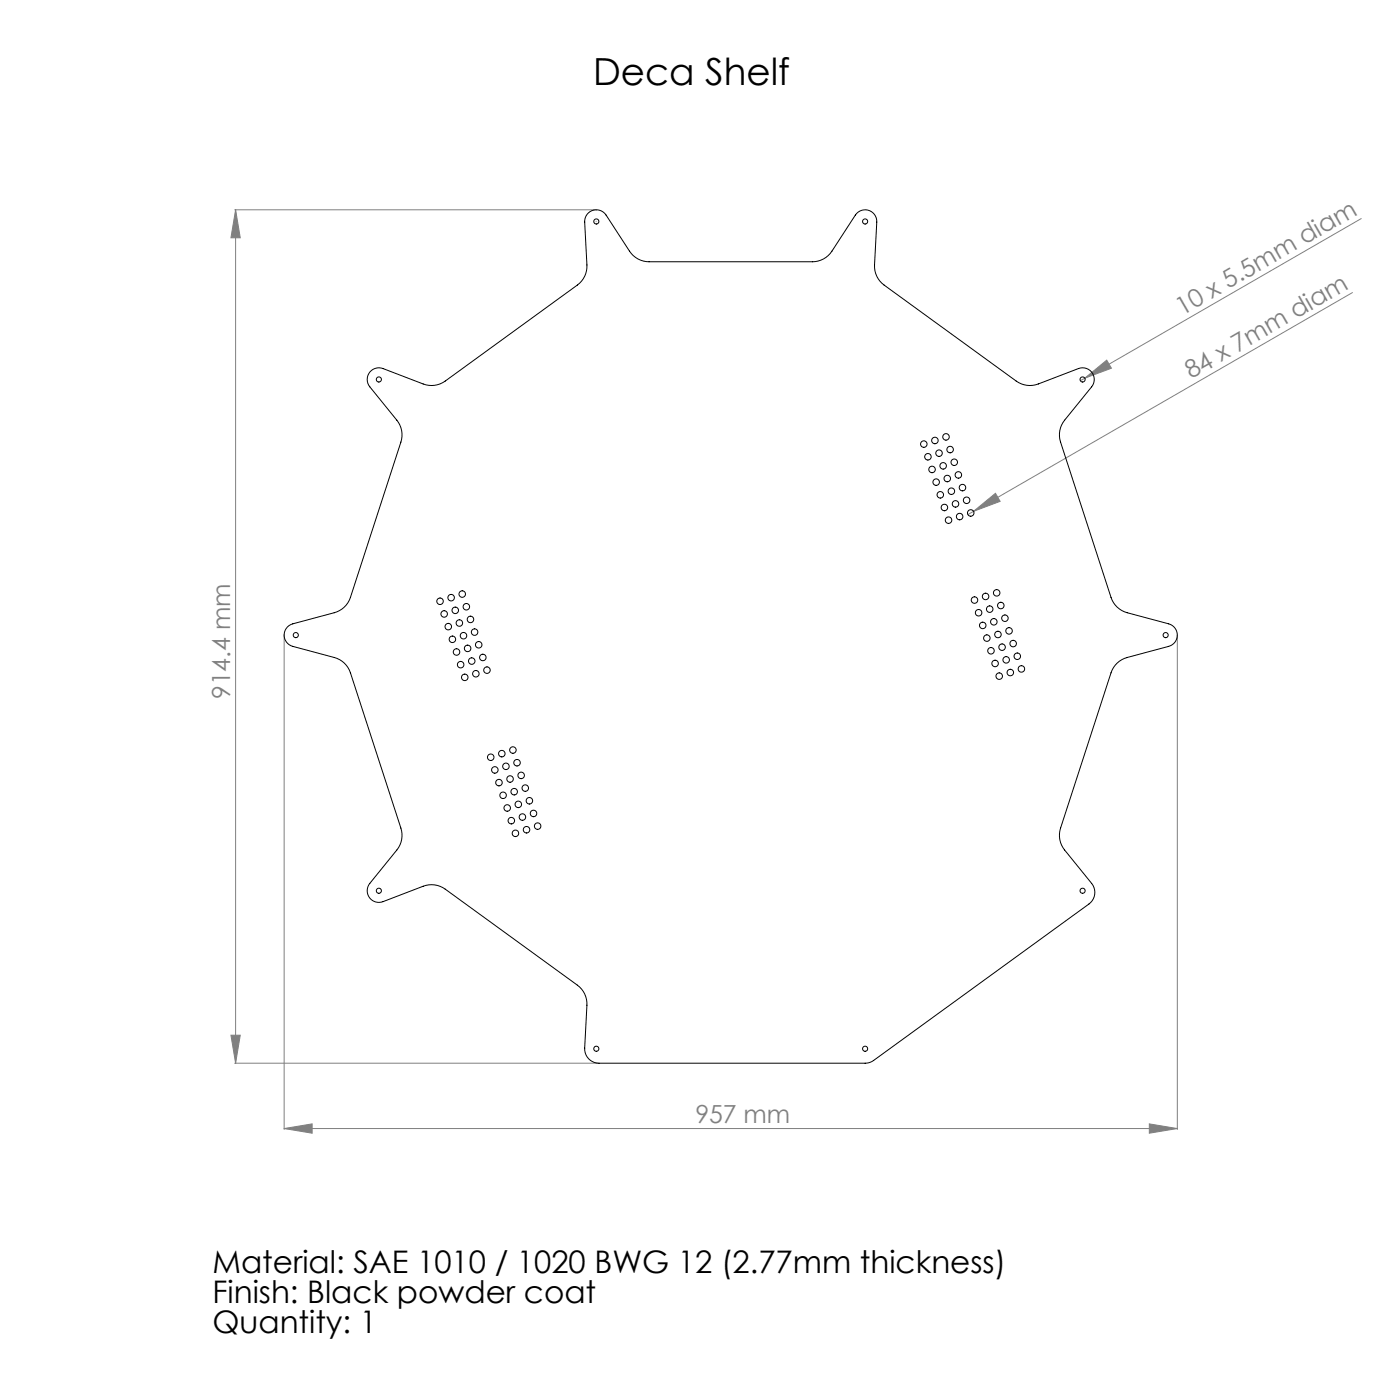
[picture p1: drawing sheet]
<svg xmlns="http://www.w3.org/2000/svg" width="1500mm" height="1500mm" viewBox="0 0 1500 1500" stroke-linecap="round" stroke-linejoin="round" font-family="sans-serif">
<g fill="none" stroke="#808080" stroke-width="1.07">
<path d="M251 225h387M252 225l5 30h-10zM252 225v914M1459 234l-297 171M1449 313l-406 235M1162 405l24-19 5 9zM1162 405l-4 3M1043 548l24-19 5 8zM1043 548l-6 3M304 681v529M1261 681v529M247 1109h10l-5 30z"/>
<path d="M251 1139h390M304 1209l30-5v10zM304 1209h957M1231 1204l30 5-30 5z"/>
</g>
<path d="M638 225h1M638 237h1M639 224v1M639 237v1M304 680v1M1261 680v1M304 680h1M304 680l1 1M305 680l-1 1M1261 680h1M1261 680l1 1M1262 680l-1 1" fill="none" stroke="#c0c0c0" stroke-width="1.07"/>
<g fill="#808080">
<path d="M1043 548l24-19 5 8z"/>
<path d="M1162 405l24-19 5 9z"/>
<path d="M1231 1204l30 5-30 5zM304 1209l30-5v10z"/>
<path d="M252 225l5 30h-10zM247 1109h10l-5 30z"/>
</g>
<g fill="none" stroke="#000" stroke-width="1.07">
<path d="M396 398l6-3 6-1 45 17a25 25 0 0 0 24-3l142-103a25 25 0 0 0 10-21l-3-46a12 12 0 0 1 9-13 12 12 0 0 1 14 5l25 39a25 25 0 0 0 21 11h175a25 25 0 0 0 21-11l25-39a12 12 0 0 1 15-5 12 12 0 0 1 8 13l-2 46a25 25 0 0 0 10 21l142 103a25 25 0 0 0 23 3l43-16a12 12 0 0 1 15 4 12 12 0 0 1 0 15l-29 36a25 25 0 0 0-5 24l54 166a25 25 0 0 0 18 16l44 12a12 12 0 0 1 9 12 12 12 0 0 1-9 13l-44 11a25 25 0 0 0-18 17l-54 166a25 25 0 0 0 5 24l29 36a15 15 0 0 1-3 22l-231 167-4 2-5 1h-285a15 15 0 0 1-16-16l3-46a25 25 0 0 0-10-22l-142-102a25 25 0 0 0-24-3l-43 16a12 12 0 0 1-14-4 12 12 0 0 1 0-15l29-36a25 25 0 0 0 5-24l-55-166a25 25 0 0 0-17-17l-44-11a12 12 0 0 1-10-13 12 12 0 0 1 10-12l44-12a25 25 0 0 0 17-16l55-166a25 25 0 0 0-5-24l-29-36a13 13 0 0 1 0-16z"/>
<circle cx="639" cy="237" r="2.7"/>
<circle cx="927" cy="237" r="2.7"/>
<circle cx="406" cy="407" r="2.8"/>
<circle cx="1160" cy="407" r="2.8"/>
<circle cx="990" cy="476" r="4"/>
<circle cx="1002" cy="472" r="3"/>
<circle cx="1014" cy="468" r="4"/>
<circle cx="994" cy="489" r="4"/>
<circle cx="1006" cy="486" r="3"/>
<circle cx="1011" cy="499" r="3"/>
<circle cx="1018" cy="482" r="4"/>
<circle cx="1022" cy="495" r="4"/>
<circle cx="999" cy="503" r="4"/>
<circle cx="1003" cy="517" r="4"/>
<circle cx="1015" cy="513" r="3"/>
<circle cx="1027" cy="509" r="3"/>
<circle cx="1007" cy="530" r="4"/>
<circle cx="1019" cy="526" r="4"/>
<circle cx="1024" cy="540" r="4"/>
<circle cx="1031" cy="522" r="4"/>
<circle cx="1036" cy="536" r="3"/>
<circle cx="1012" cy="544" r="4"/>
<circle cx="1016" cy="557" r="3"/>
<circle cx="1028" cy="553" r="4"/>
<circle cx="1040" cy="550" r="4"/>
<circle cx="495" cy="636" r="4"/>
<circle cx="1056" cy="639" r="4"/>
<circle cx="1068" cy="635" r="4"/>
<circle cx="471" cy="644" r="4"/>
<circle cx="476" cy="658" r="4"/>
<circle cx="483" cy="640" r="3"/>
<circle cx="488" cy="654" r="4"/>
<circle cx="500" cy="650" r="4"/>
<circle cx="1044" cy="643" r="4"/>
<circle cx="1049" cy="657" r="3"/>
<circle cx="1060" cy="653" r="4"/>
<circle cx="1072" cy="649" r="4"/>
<circle cx="480" cy="671" r="4"/>
<circle cx="492" cy="668" r="4"/>
<circle cx="504" cy="664" r="4"/>
<circle cx="508" cy="677" r="4"/>
<circle cx="1053" cy="670" r="3"/>
<circle cx="1065" cy="666" r="4"/>
<circle cx="1069" cy="680" r="4"/>
<circle cx="1077" cy="662" r="4"/>
<circle cx="1081" cy="676" r="4"/>
<circle cx="317" cy="680" r="2.7"/>
<circle cx="485" cy="685" r="4"/>
<circle cx="489" cy="699" r="4"/>
<circle cx="497" cy="681" r="4"/>
<circle cx="501" cy="695" r="3"/>
<circle cx="513" cy="691" r="4"/>
<circle cx="1057" cy="684" r="3"/>
<circle cx="1062" cy="697" r="4"/>
<circle cx="1074" cy="693" r="4"/>
<circle cx="1086" cy="690" r="4"/>
<circle cx="1249" cy="680" r="2.8"/>
<circle cx="494" cy="712" r="4"/>
<circle cx="505" cy="708" r="4"/>
<circle cx="517" cy="704" r="4"/>
<circle cx="522" cy="718" r="4"/>
<circle cx="1066" cy="711" r="4"/>
<circle cx="1078" cy="707" r="4"/>
<circle cx="1090" cy="703" r="4"/>
<circle cx="1094" cy="717" r="4"/>
<circle cx="498" cy="726" r="4"/>
<circle cx="510" cy="722" r="4"/>
<circle cx="1071" cy="724" r="3"/>
<circle cx="1082" cy="721" r="4"/>
<circle cx="526" cy="811" r="4"/>
<circle cx="538" cy="807" r="4"/>
<circle cx="550" cy="804" r="4"/>
<circle cx="554" cy="817" r="3"/>
<circle cx="530" cy="825" r="4"/>
<circle cx="535" cy="839" r="3"/>
<circle cx="542" cy="821" r="4"/>
<circle cx="546" cy="835" r="3"/>
<circle cx="558" cy="831" r="4"/>
<circle cx="539" cy="852" r="4"/>
<circle cx="551" cy="848" r="4"/>
<circle cx="563" cy="844" r="4"/>
<circle cx="567" cy="858" r="4"/>
<circle cx="543" cy="866" r="4"/>
<circle cx="548" cy="879" r="4"/>
<circle cx="555" cy="862" r="4"/>
<circle cx="560" cy="875" r="4"/>
<circle cx="572" cy="872" r="4"/>
<circle cx="552" cy="893" r="4"/>
<circle cx="564" cy="889" r="4"/>
<circle cx="576" cy="885" r="4"/>
<circle cx="406" cy="954" r="2.8"/>
<circle cx="1160" cy="954" r="2.8"/>
<circle cx="639" cy="1124" r="2.7"/>
<circle cx="927" cy="1124" r="2.7"/>
</g>
<text font-size="40" x="635" y="92">Deca Shelf</text>
<g font-size="33.3">
<text x="228" y="1364">Material: SAE 1010 / 1020 BWG 12 (2.77mm thickness)</text>
<text x="228" y="1396">Finish: Black powder coat</text>
<text x="228" y="1429">Quantity: 1</text>
</g>
<g font-size="26.7" fill="#808080">
<text x="1267" y="338" transform="rotate(-30 1267 338)">10 x 5.5mm diam</text>
<text x="1276" y="407" transform="rotate(-30 1276 407)">84 x 7mm diam</text>
<text x="247" y="749" transform="rotate(-90 247 749)">914.4 mm</text>
<text x="745" y="1203">957 mm</text>
</g>
</svg>
